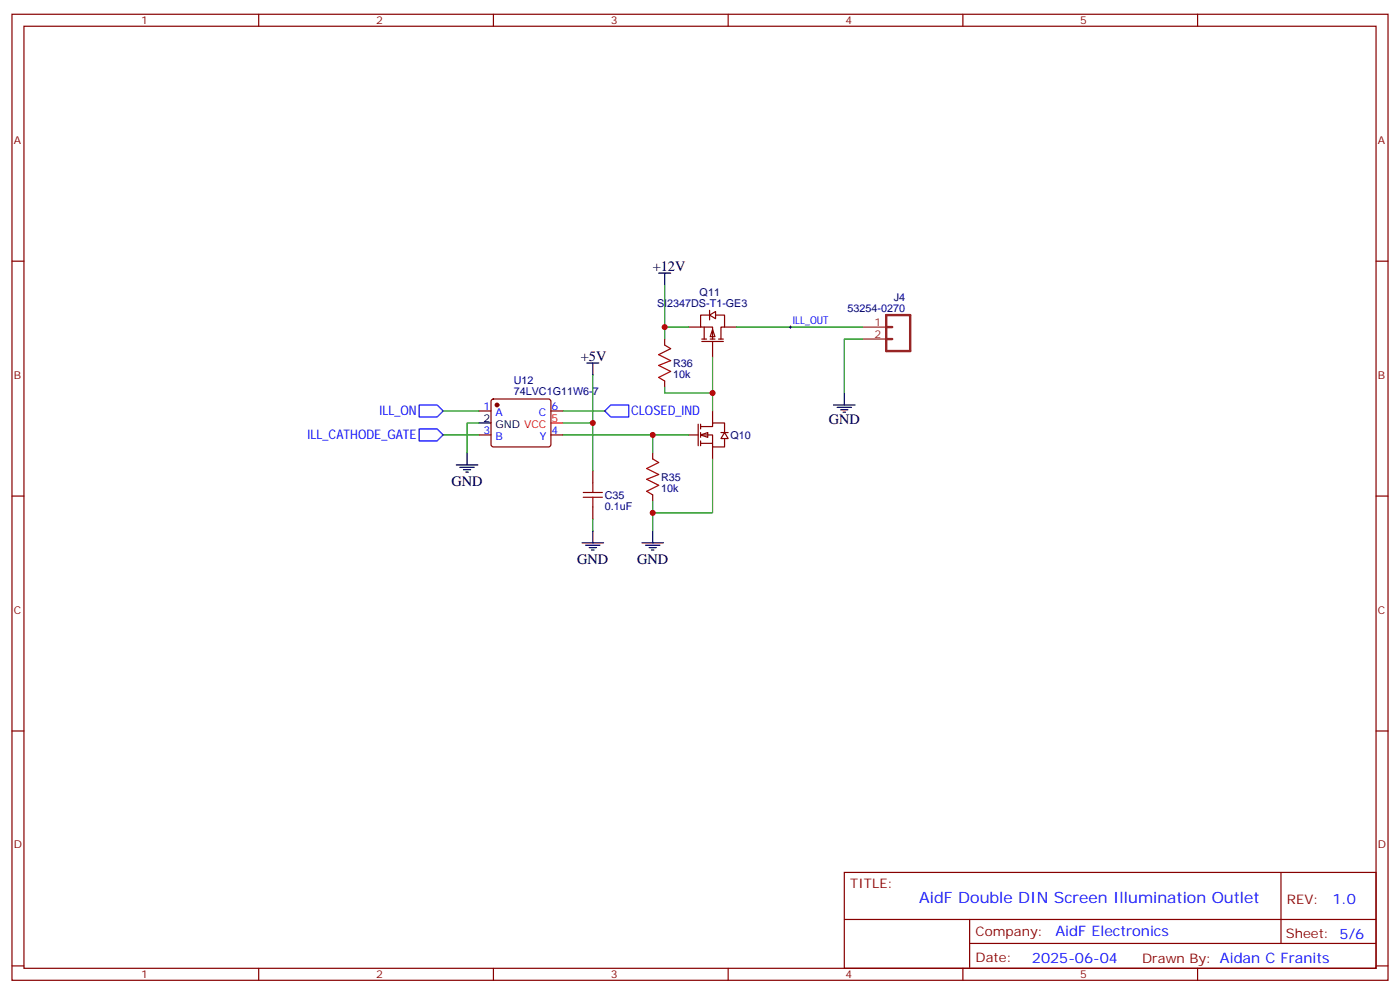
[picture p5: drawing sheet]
<svg xmlns="http://www.w3.org/2000/svg" width="412mm" height="292mm" viewBox="0 0 412 292" stroke-linecap="round" stroke-linejoin="round" font-family="sans-serif">
<g fill="none" stroke="#870000" stroke-width=".35">
<path d="M3.5 4.2h405.4v284.3h-405.4zM7.1 7.7h398.2v277.3h-398.2zM76.2 4.2v3.5M145.3 4.2v3.5M214.5 4.2v3.5M283.6 4.2v3.5M352.8 4.2v3.5M3.5 76.9h3.6M405.3 76.9h3.6M174.6 138.6v3.5M3.5 146h3.6M174.6 149.2v3.5"/>
<path d="M405.3 146h3.6M3.5 215.2h3.6M405.3 215.2h3.6M248.7 256.8h156.6v28.2h-156.6zM377.3 256.8v20.9M248.7 270.6h156.5M285.6 277.7h119.6M285.6 270.6v14.1M3.5 284.3h3.6M76.2 285v3.5M145.3 285v3.5M214.5 285v3.5"/>
<path d="M283.6 285v3.5M352.8 285v3.5M405.3 284.3h3.6"/>
</g>
<path d="M174.6 110.4v14.1h-8.8M130.5 121h10.6M130.5 128h10.6M141.1 124.5h-3.5v8.8M174.6 124.5v14.1M174.6 152.7v3.5" fill="none" stroke="#008700" stroke-width=".35"/>
<path d="M172.9 106.9h3.5M174.6 106.9v3.5M134.4 136.8h6.4M135.5 137.5h4.2M136.5 138.3h2.1M137.2 139h.7M137.6 133.3v3.5M171.4 159.8h6.4M174.6 156.2v3.6M172.5 160.5h4.2M173.6 161.2h2.1M174.3 161.9h.7" fill="none" stroke="#000" stroke-width=".35"/>
<path d="M171.8 146.4h5.6M171.8 145h5.6M174.6 142.1v2.9M174.6 146.4v2.8" fill="none" stroke="#a10000" stroke-width=".35"/>
<path d="M123.5 119.2h5.3l1.7 1.8-1.7 1.7h-5.3zM123.5 126.3h5.3l1.7 1.7-1.7 1.8h-5.3z" fill="none" stroke="#00f" stroke-width=".35"/>
<path d="M206.4 128l2.1-.7v1.4z" fill="#fff" stroke="#870000" stroke-width=".35"/>
<g fill="none" stroke="#870000" stroke-width=".35">
<path d="M202.8 96.3h3.6M206.7 99.8h1.4M207.4 96.3v3.5M208.8 92.7h-2.4v3.6h3.5v3.5M209.2 99.8h1.4M209.9 97l.7 2.1h-1.4zM210.6 92.7h2.8v3.6h-1v3.5M211.7 99.8h1.4M213.4 96.3h3.6M206.7 100.5h6.4M209.9 100.5v4.6M192.3 133.3v1.8"/>
<path d="M202.8 128h2.9M205.7 124.8v6.4M206.4 125.6h3.5v-1.1h3.5v2.8M206.4 128h3.5v3.6h3.5v-2.5M206.4 130.5h3.5M206.4 124.8v1.5M206.4 127.3v1.4M206.4 129.8v1.4M209.9 121v3.5M209.9 131.6v3.5M212.4 127.3h2.1M213.4 127.3l1.1 1.8h-2.1z"/>
<path d="M192.3 145.7v1.7"/>
</g>
<path d="M254 99.8h-5.3v15.9M165.8 128h37M192.3 128v5.3M209.9 135.1v15.9h-17.6M192.3 147.4v8.8" fill="none" stroke="#008700" stroke-width=".35"/>
<path d="M192.3 135.1l1.7 1-3.5 1.8 3.5 1.8-3.5 1.4 3.5 1.7-3.5 1.8 1.8 1.1" fill="none" stroke="#a10000" stroke-width=".35"/>
<path d="M245.5 119.2h6.4M246.6 119.9h4.2M248.7 115.7v3.5M247.6 120.6h2.2M248.4 121.3h.7M189.1 159.8h6.3M192.3 156.2v3.6M190.1 160.5h4.3M191.2 161.2h2.1M191.9 161.9h.7" fill="none" stroke="#000" stroke-width=".35"/>
<path d="M261.1 92.7h7v10.6h-7zM261.1 99.8h1.7M261.1 96.3h1.7" fill="none" stroke="#8c2424" stroke-width=".71"/>
<path d="M254 96.3h7.1M254 99.8h7.1" fill="none" stroke="#8c2424" stroke-width=".35"/>
<path d="M209 92.7l1.8-1v2.1z" fill="#fff" stroke="#870000" stroke-width=".35"/>
<path d="M195.8 99.8v1.8M209 91.3v2.9M144.9 117.6l.4-.2h16.3l.5 .2 .2 .5v12.7l-.3 .5-.4 .3h-16.3l-.5-.3-.2-.5v-12.7zM195.8 112.1v1.8M141.1 121h3.5M141.1 128h3.5M162.3 121h3.5M162.3 128h3.5" fill="none" stroke="#870000" stroke-width=".35"/>
<path d="M195.8 83.9v12.4M202.8 96.3h-7v3.5M217 96.3h37M195.8 113.9v1.8h14.1M209.9 105.1v15.9M165.8 121h12.4" fill="none" stroke="#008700" stroke-width=".35"/>
<path d="M195.8 101.6l1.8 1-3.6 1.8 3.6 1.8-3.6 1.4 3.6 1.7-3.6 1.8 1.8 1" fill="none" stroke="#a10000" stroke-width=".35"/>
<path d="M194 80.4h3.6M195.8 80.4v3.5M141.1 124.5h3.5" fill="none" stroke="#000" stroke-width=".35"/>
<path d="M232.5 96.3h.7M232.8 95.9v.7" fill="none" stroke="#000" stroke-width=".29"/>
<circle cx="146.4" cy="119.2" r=".53" fill="#870000" stroke="#870000" stroke-width=".35"/>
<path d="M162.3 124.5h3.5" fill="none" stroke="#f00" stroke-width=".35"/>
<path d="M179.9 119.2h5.3v3.5h-5.3l-1.7-1.7z" fill="none" stroke="#00f" stroke-width=".35"/>
<g fill="#c00">
<circle cx="174.6" cy="124.5" r=".88"/>
<circle cx="192.3" cy="128" r=".88"/>
<circle cx="192.3" cy="151" r=".88"/>
<circle cx="209.9" cy="115.7" r=".88"/>
<circle cx="195.8" cy="96.3" r=".88"/>
</g>
<text font-size="4.6" fill="#00f" x="270.8" y="265.8">AidF Double DIN Screen Illumination Outlet</text>
<g font-size="4.2">
<text x="192.3" y="79.7">+12V</text>
<text x="171.1" y="106.2">+5V</text>
<text x="244.1" y="124.8">GND</text>
<text x="133" y="142.9">GND</text>
<text x="170" y="165.9">GND</text>
<text x="187.7" y="165.9">GND</text>
</g>
<g font-size="4.2" fill="#00f">
<text x="392.5" y="266">1.0</text>
<text x="310.9" y="275.6">AidF Electronics</text>
<text x="304" y="283.4">2025-06-04</text>
</g>
<g font-size="3.9" fill="#00f">
<text x="111.8" y="122.3">ILL_ON</text>
<text x="185.9" y="122.2">CLOSED_IND</text>
<text x="90.6" y="129.4">ILL_CATHODE_GATE</text>
</g>
<g font-size="3.9" fill="#800">
<text x="250.5" y="261.4">TITLE:</text>
<text x="379.1" y="266">REV:</text>
<text x="287.4" y="275.6">Company:</text>
<text x="378.7" y="276.2">Sheet: 5/6</text>
<text x="287.4" y="283.2">Date:</text>
<text x="336.4" y="283.3">Drawn By: Aidan C Franits</text>
</g>
<g font-size="3.2" fill="#800">
<text x="41.6" y="7.2">1</text>
<text x="110.8" y="7.2">2</text>
<text x="179.9" y="7.2">3</text>
<text x="249.1" y="7.2">4</text>
<text x="318.2" y="7.2">5</text>
<text x="4.1" y="42.3">A</text>
<text x="405.9" y="42.3">A</text>
<text x="4.1" y="111.4">B</text>
<text x="405.9" y="111.4">B</text>
<text x="4.1" y="180.6">C</text>
<text x="405.9" y="180.6">C</text>
<text x="4.1" y="249.7">D</text>
<text x="405.9" y="249.7">D</text>
<text x="41.6" y="288">1</text>
<text x="110.8" y="288">2</text>
<text x="179.9" y="288">3</text>
<text x="249.1" y="288">4</text>
<text x="318.2" y="288">5</text>
</g>
<g font-size="3.2" fill="#000080">
<text x="206.1" y="87.1">Q11</text>
<text x="263.3" y="88.5">J4</text>
<text x="193.5" y="90.3">SI2347DS-T1-GE3</text>
<text x="249.7" y="91.7">53254-0270</text>
<text x="198.3" y="108">R36</text>
<text x="151.4" y="113.1">U12</text>
<text x="198.3" y="111.2">10k</text>
<text x="151.4" y="116.3">74LVC1G11W6-7</text>
<text x="215.2" y="129.3">Q10</text>
<text x="194.7" y="141.5">R35</text>
<text x="178.2" y="146.8">C35</text>
<text x="194.7" y="144.7">10k</text>
<text x="178.2" y="150">0.1uF</text>
</g>
<g font-size="3.2" fill="#00f">
<text x="233.5" y="95.4">ILL_OUT</text>
<text x="142.4" y="120.6">1</text>
<text x="145.9" y="122.4">A</text>
<text x="158.8" y="122.4">C</text>
<text x="162.5" y="120.6">6</text>
<text x="142.4" y="127.7">3</text>
<text x="145.9" y="129.4">B</text>
<text x="159" y="129.4">Y</text>
<text x="162.5" y="127.7">4</text>
</g>
<g font-size="3.2" fill="#8d2323">
<text x="257.6" y="95.9">1</text>
<text x="257.6" y="99.4">2</text>
</g>
<g font-size="3.2">
<text x="142.4" y="124.1">2</text>
<text x="145.9" y="125.9">GND VCC</text>
</g>
<text font-size="3.2" fill="#f00" x="162.5" y="124.1">5</text>
</svg>
